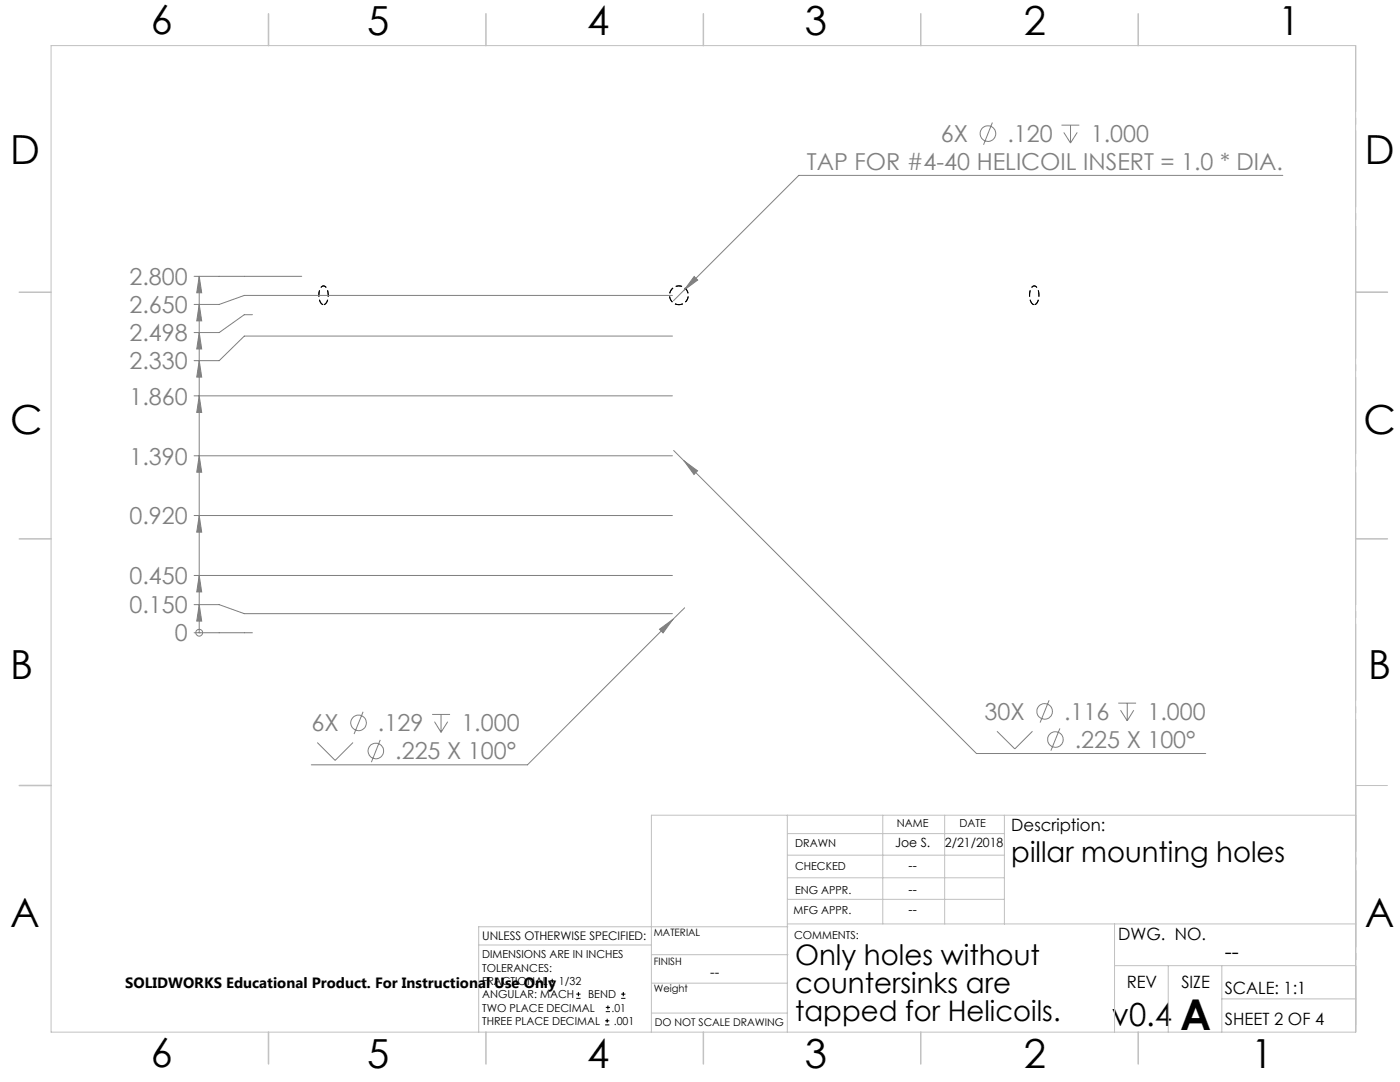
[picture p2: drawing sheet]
<svg xmlns="http://www.w3.org/2000/svg" width="279mm" height="216mm" viewBox="0 0 279 216" stroke-linecap="round" stroke-linejoin="round" font-family="sans-serif">
<g fill="none" stroke="#808080" stroke-width=".2">
<path d="M198 24.4l-1.7 4.5M211.8 25h3.6M212.3 26.4l1.3 2.1M213.6 25v3.5M215 26.4l-1.4 2.1M256 35h-96.6l-25 25M38.7 55.1h21.5M39.8 55.1l.5 3.3h-1zM39.8 55.1v71.2M134.2 58.9h-85.4l-5.1 1.8h-5M138.5 55.2l.7 .7-2.6 2zM38.7 79h95.5"/>
<path d="M39.8 60.7l.5 3.3h-1zM39.8 66.4l.5 3.2h-1zM39.8 79l.5 3.3h-1zM39.8 72l.5 3.2h-1zM50.4 62.8h-1.6l-5.1 3.6h-5M134.2 67.1h-85.4l-5.1 4.9h-5M38.7 90.9h95.5M39.8 90.9l.5 3.3h-1zM134.4 89.9l2.1 2.1M136.5 92l2.7 1.9-.7 .8zM136.5 92l58.4 58.4h45.7M38.7 114.8h95.5"/>
<path d="M38.7 102.9h95.5M39.8 114.8l.5 3.3h-1zM39.8 102.9l.5 3.3h-1zM38.7 126.3h11.7M38.7 120.6h5l5.1 1.8h85.4M39.8 126.3h.1M39.8 120.6l.5 3.3h-1zM131.6 125.6l2.7-2-2 2.7zM134.3 123.6l-29 29h-43.2M136.6 121.3l-2.3 2.3M209.4 139.7l-1.8 4.5M63.3 148.2l3.6 3.5 3.5-3.5"/>
<path d="M72.5 142l-1.8 4.5M75.9 147.6l-1.8 4.5M86.3 142.6h3.5M86.7 144l1.3 2.1M88 142.6v3.5M89.4 144l-1.4 2.1M199 145.9l3.5 3.5 3.6-3.5M211.5 145.3l-1.8 4.5M223.2 140.3h3.5M223.6 141.7l1.4 2.1M225 140.3v3.5M226.3 141.7l-1.3 2.1"/>
<circle cx="197.2" cy="26.7" r="1.55"/>
<circle cx="39.8" cy="126.2" r=".68"/>
<circle cx="71.6" cy="144.2" r="1.55"/>
<circle cx="75" cy="149.9" r="1.55"/>
<circle cx="208.5" cy="141.9" r="1.55"/>
<circle cx="210.6" cy="147.6" r="1.55"/>
</g>
<g fill="none" stroke="#000" stroke-width=".2">
<path d="M109.8 196.6h.8M109.8 195.7h.8M110.2 195.3v.8M115 199.2h.9M115 198.4h.9M115.4 197.9v.9M124 199.2h.8M124 198.4h.8M124.4 197.9v.9M120.8 204.5h.8M120.8 203.7h.8M120.9 201.9h.8"/>
<path d="M120.9 201h.8M121.2 203.3v.8M121.3 200.6v.8"/>
</g>
<path d="M135.5 60.8a1.87 1.87 0 0 1-1.7-2.8 1.87 1.87 0 0 1 3.2-.1 1.87 1.87 0 0 1-1.3 2.9h-.2M135.5 60.8a1.87 1.87 0 0 0 1.6-2.8 1.87 1.87 0 0 0-3.2-.1 1.87 1.87 0 0 0 1.4 2.9h.2" fill="none" stroke="#000" stroke-width=".2" stroke-dasharray="1.3 .6" stroke-dashoffset=".5" stroke-linecap="butt"/>
<path d="M64.6 60.8a2.09 2.09 0 0 0 .8-2.6l-.1-.4a.76 .76 0 0 0-.7-.8 .76 .76 0 0 0-.8 .8 2.49 2.49 0 0 0 .7 3h.1M64.6 60.8a2.09 2.09 0 0 1-.9-2.6l.1-.4a.76 .76 0 0 1 .8-.8 .76 .76 0 0 1 .7 .8 2.49 2.49 0 0 1-.6 3h-.1M206.4 60.8a2.09 2.09 0 0 1-.8-2.6l.1-.4a.76 .76 0 0 1 .7-.8 .76 .76 0 0 1 .8 .8 2.49 2.49 0 0 1-.7 3h-.1M206.4 60.8a2.09 2.09 0 0 0 .9-2.6l-.1-.4a.76 .76 0 0 0-.8-.8 .76 .76 0 0 0-.7 .8 2.49 2.49 0 0 0 .6 3h.1" fill="none" stroke="#000" stroke-width=".2" stroke-dasharray="1.3 .6" stroke-dashoffset="-.1" stroke-linecap="butt"/>
<path d="M270.6 9.1v49.2M270.6 58.3v49.2M270.6 107.5v49.2M270.6 156.7v49.2" fill="none" stroke="#c0c0c0" stroke-width=".2" stroke-dasharray="15.2 1.3 1.3 1.3" stroke-dashoffset="2.1"/>
<g fill="none" stroke="#c0c0c0" stroke-width=".2">
<path d="M10.2 9.1h260.3v196.9h-260.3zM270.5 58.3h6.4M270.5 156.7h6.4M157.1 162.7v43.3M157.1 175.2h43.3M157.1 170.6h43.3M157.1 166.3h43.3M157.1 179.5h43.3M176.2 162.7v21.7M188.5 162.7v21.7M200.4 162.7v21.7M270.6 162.7h-140.6v43.3"/>
<path d="M95.5 188.6h34.5M130 196.2h27.1M130 190.5h27.3M157.1 184.4h113.4M157.2 184.9h-61.7v21.1M222.4 184.4v21.6M222.4 192.7h48.1M233.2 192.7v13.3M243.8 199.3h26.7M243.8 192.7v13.3M130 202.1h27.1"/>
</g>
<g fill="none" stroke="#c0c0c0" stroke-width=".3">
<path d="M53.6 2.8v6.3M97 2.8v6.3M140.4 2.8v6.3M183.8 2.8v6.3M227.2 2.8v6.3M3.8 58.3h6.4M270.5 58.3h6.4M3.8 107.5h6.4M270.5 107.5h6.4M3.8 156.7h6.4M53.6 206v6.3M97 206v6.3"/>
<path d="M140.4 206v6.3M183.8 206v6.3M227.2 206v6.3"/>
</g>
<g fill="#808080">
<path d="M39.8 120.6l.5 3.3h-1zM39.8 60.7l.5 3.3h-1zM39.8 66.4l.5 3.2h-1zM39.8 55.1l.5 3.3h-1zM39.8 90.9l.5 3.3h-1zM39.8 114.8l.5 3.3h-1zM39.8 102.9l.5 3.3h-1zM39.8 79l.5 3.3h-1zM39.8 72l.5 3.2h-1z"/>
<path d="M138.5 55.2l-1.9 2.7 2.6-2zM136.5 92l2 2.7 .7-.8zM131.6 125.6l.7 .7 2-2.7z"/>
</g>
<text font-size="8.5" x="235.5" y="205.4">A</text>
<g font-size="8">
<text x="30.1" y="6.8">6</text>
<text x="73.3" y="6.9">5</text>
<text x="117.2" y="6.9">4</text>
<text x="160.6" y="6.9">3</text>
<text x="204.3" y="6.9">2</text>
<text x="255.1" y="6.9">1</text>
<text x="2.1" y="32.8">D</text>
<text x="272.4" y="32.8">D</text>
<text x="2.1" y="86.5">C</text>
<text x="272.1" y="86.5">C</text>
<text x="2.1" y="135.6">B</text>
<text x="273.1" y="135.6">B</text>
<text x="2.1" y="185">A</text>
<text x="272.4" y="185">A</text>
<text x="30.1" y="213">6</text>
<text x="73.3" y="213.1">5</text>
<text x="117.2" y="213.1">4</text>
<text x="160.6" y="213.1">3</text>
<text x="204.3" y="213.1">2</text>
<text x="249.7" y="213.1">1</text>
</g>
<text font-size="6.3" x="221.9" y="204.6">v0.4</text>
<g font-size="5.6">
<text x="201.8" y="172.1">pillar mounting holes</text>
<text x="158.7" y="192.5">Only holes without</text>
<text x="158.7" y="198.1">countersinks are</text>
<text x="158.7" y="203.8">tapped for Helicoils.</text>
</g>
<g font-size="4.7" fill="#808080">
<text x="187.7" y="28.3">6X</text>
<text x="201" y="28.3">.120</text>
<text x="217.7" y="28.3">1.000</text>
<text x="161" y="34">TAP FOR #4-40 HELICOIL INSERT = 1.0 * DIA.</text>
<text x="25.8" y="56.9">2.800</text>
<text x="25.8" y="62.5">2.650</text>
<text x="25.8" y="68.1">2.498</text>
<text x="25.8" y="73.7">2.330</text>
<text x="25.8" y="80.7">1.860</text>
<text x="25.8" y="92.7">1.390</text>
<text x="25.8" y="104.6">0.920</text>
<text x="25.8" y="116.6">0.450</text>
<text x="25.8" y="122.4">0.150</text>
<text x="34.9" y="128">0</text>
<text x="196.5" y="143.6">30X</text>
<text x="212.4" y="143.6">.116</text>
<text x="229" y="143.6">1.000</text>
<text x="62.1" y="145.9">6X</text>
<text x="75.4" y="145.9">.129</text>
<text x="92.1" y="145.9">1.000</text>
<text x="214.5" y="149.3">.225 X 100°</text>
<text x="78.9" y="151.5">.225 X 100°</text>
</g>
<text font-size="4.2" x="244.4" y="191.4">--</text>
<g font-size="3.4">
<text x="201.8" y="165.9">Description:</text>
<text x="223.2" y="187.6">DWG. NO.</text>
<text x="224.9" y="197.2">REV</text>
<text x="235.8" y="197.2">SIZE</text>
<text x="244.4" y="198.4">SCALE: 1:1</text>
<text x="244.4" y="204.6">SHEET 2 OF 4</text>
</g>
<text font-size="3" x="25" y="197.2">SOLIDWORKS Educational Product. For Instructional Use Only</text>
<text font-size="2.8" x="141.7" y="194.9">--</text>
<g font-size="2.5">
<text x="178.7" y="169">Joe S.</text>
<text x="181.3" y="173.5">--</text>
<text x="188.6" y="169">2/21/2018</text>
<text x="181.3" y="178.3">--</text>
<text x="181.3" y="182.3">--</text>
</g>
<text font-size="2.4" x="96.2" y="187.5">UNLESS OTHERWISE SPECIFIED:</text>
<g font-size="2.2">
<text x="179" y="165.1">NAME</text>
<text x="191.5" y="165.1">DATE</text>
<text x="158.7" y="169">DRAWN</text>
<text x="158.7" y="173.5">CHECKED</text>
<text x="158.7" y="178.3">ENG APPR.</text>
<text x="158.4" y="182.4">MFG APPR.</text>
<text x="96.2" y="191.2">DIMENSIONS ARE IN INCHES</text>
<text x="158.5" y="187.4">COMMENTS:</text>
<text x="96.2" y="193.9">TOLERANCES:</text>
<text x="96.2" y="196.5">FRACTIONAL</text>
<text x="111.5" y="196.5">1/32</text>
<text x="96.2" y="201.8">TWO PLACE DECIMAL</text>
<text x="96.2" y="199.2">ANGULAR: MACH</text>
<text x="117.4" y="199.2">BEND</text>
<text x="122.1" y="201.8">.01</text>
<text x="96.2" y="204.5">THREE PLACE DECIMAL</text>
<text x="122.5" y="204.5">.001</text>
</g>
<text font-size="2.1" x="130.7" y="204.6">DO NOT SCALE DRAWING</text>
<g font-size="2">
<text x="130.5" y="186.8">MATERIAL</text>
<text x="130.5" y="192.5">FINISH</text>
<text x="130.5" y="198">Weight</text>
</g>
</svg>
